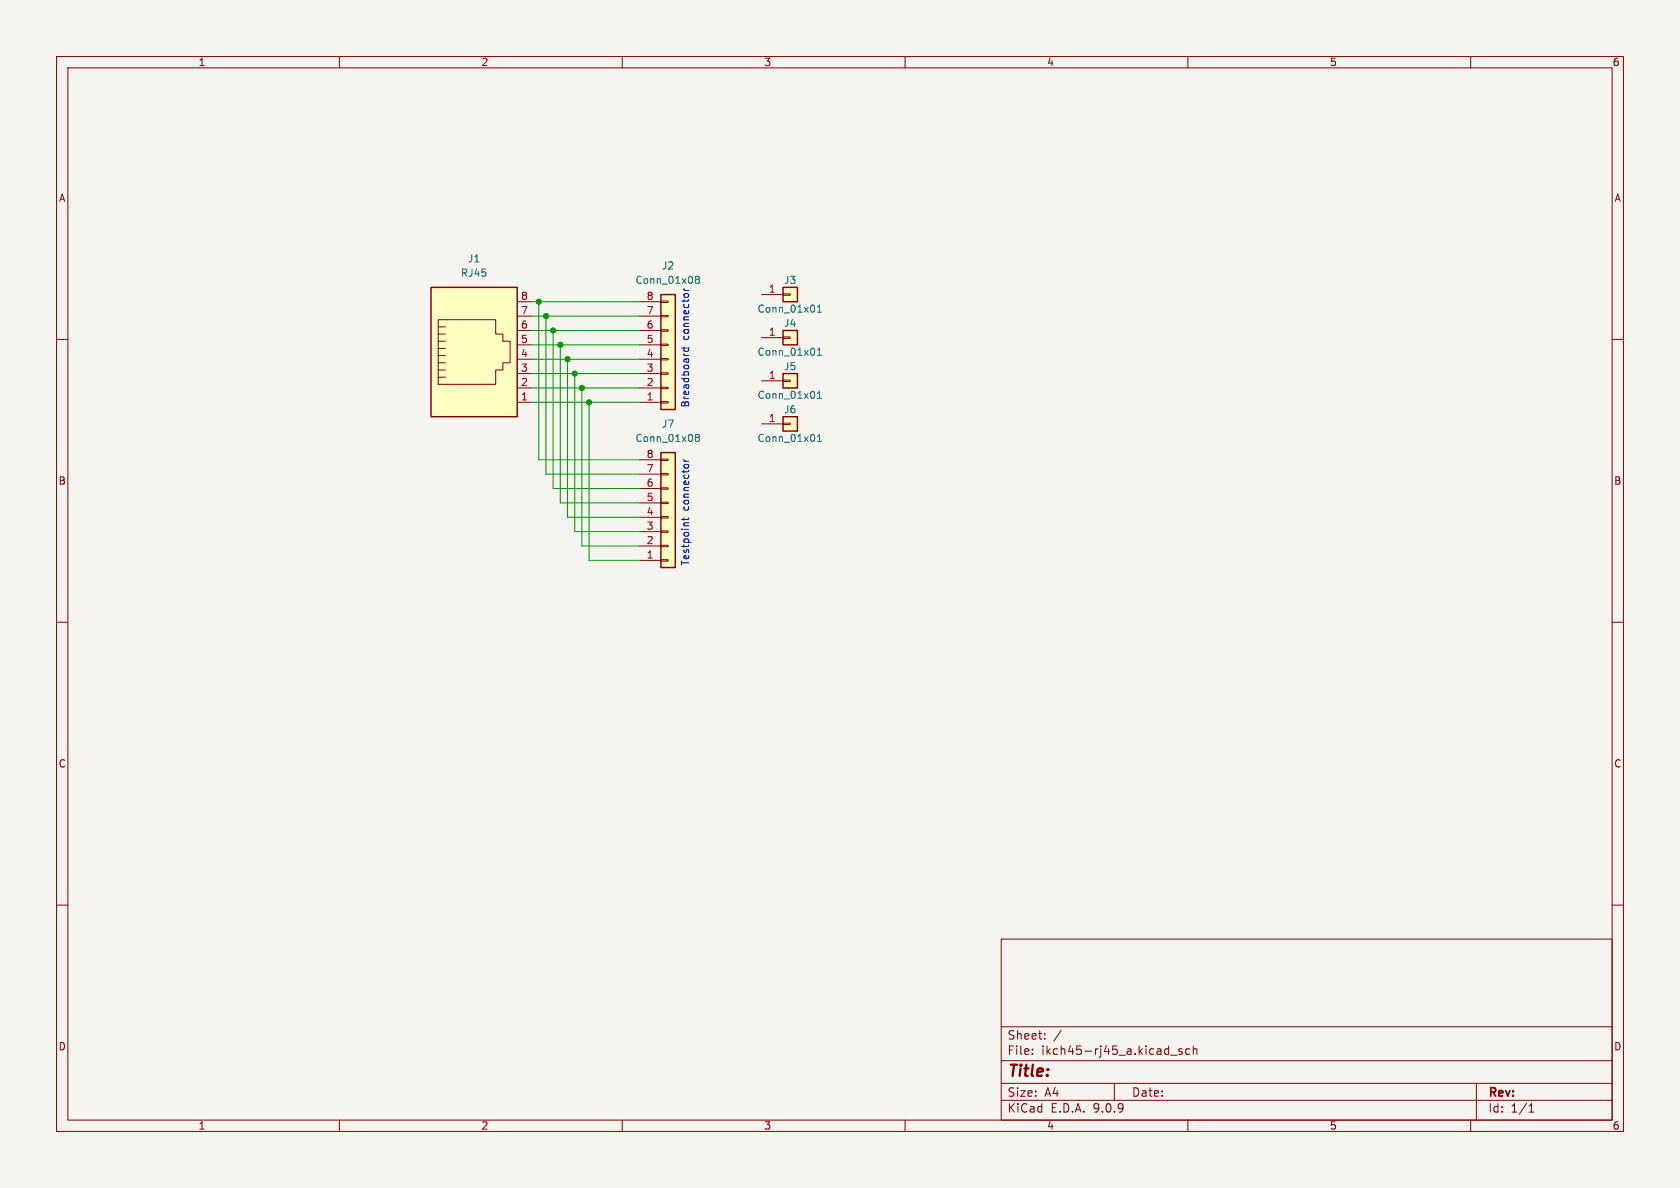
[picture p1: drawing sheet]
<svg xmlns="http://www.w3.org/2000/svg" width="297mm" height="210mm" viewBox="0 0 297 210" stroke-linecap="round" stroke-linejoin="round" font-family="sans-serif">
<path d="M0 0h297v210h-297z" fill="#f5f4ef" stroke="#f5f4ef" stroke-width=".18"/>
<g fill="none" stroke="#840000" stroke-width=".18">
<path d="M10 10h277v190h-277zM12 12h273v186h-273zM60 10v2M110 10v2M160 10v2M210 10v2M260 10v2M10 60h2M285 60h2M10 110h2M285 110h2M10 160h2"/>
<path d="M177 166h108v32h-108zM285 160h2M60 198v2M110 198v2M160 198v2M177 194.5h108M177 191.5h108M177 187.5h108M177 181.5h108M182.5 186.3v.1M182.5 185.5v.1M184.7 183.6v.1"/>
<path d="M184.7 182.8v.1M187.6 182.1l-1.3 2M197 191.5v3M207 186.5h1.1M209 185.5l-.4-.1-.2 .2 .1 .2 .5 .2v.3h-.6M210 198v2M210.3 185.5l-.4-.1-.3 .3v.4l.1 .2h.6M211 185.5l.2-.1 .3 .1 .1 .9M211 184.9v1.5M260 198v2M261 191.5v6.5M270.3 196.6h.9"/>
<path d="M270.3 195.5l.4-.4v1.5"/>
</g>
<path d="M138.4 73.7h2.6v2.5h-2.6z" fill="#ffffc2"/>
<path d="M138.4 73.7h2.6v2.5h-2.6z" fill="none" stroke="#840000" stroke-width=".25"/>
<path d="M134.6 74.9h3.8M138.4 74.8h1.3v.3h-1.3z" fill="none" stroke="#840000" stroke-width=".18"/>
<path d="M144.5 78h.7M144.5 77.1l.4-.3v1.2" fill="none" stroke="#006464" stroke-width=".18"/>
<path d="M138.4 58.4h2.6v2.6h-2.6z" fill="#ffffc2"/>
<path d="M138.4 58.4h2.6v2.6h-2.6z" fill="none" stroke="#840000" stroke-width=".25"/>
<path d="M134.6 59.7h3.8M138.4 59.6h1.3v.2h-1.3z" fill="none" stroke="#840000" stroke-width=".18"/>
<path d="M144.5 62.8h.7M144.5 61.9l.4-.4v1.3" fill="none" stroke="#006464" stroke-width=".18"/>
<path d="M116.8 52.1h2.6v20.3h-2.6z" fill="#ffffc2"/>
<path d="M116.8 52.1h2.6v20.3h-2.6z" fill="none" stroke="#840000" stroke-width=".25"/>
<g fill="none" stroke="#840000" stroke-width=".18">
<path d="M113 58.4h3.8M113 55.9h3.8M113 53.3h3.8M116.8 58.3h1.3v.2h-1.3zM116.8 55.8h1.3v.2h-1.3zM116.8 53.2h1.3v.3h-1.3zM113 71.1h3.8M113 68.6h3.8M113 66h3.8M113 63.5h3.8M113 61h3.8M116.8 71h1.3v.2h-1.3z"/>
<path d="M116.8 68.5h1.3v.2h-1.3zM116.8 65.9h1.3v.3h-1.3zM116.8 63.4h1.3v.2h-1.3zM116.8 60.8h1.3v.3h-1.3z"/>
</g>
<path d="M123.2 49.4l-.3-.3 .3-.3h.2l.2 .3-.2 .3M123.2 49.4l-.3 .2 .1 .4 .2 .1 .3-.1 .1-.1v-.3l-.2-.2M123.2 49.4h.2" fill="none" stroke="#006464" stroke-width=".18"/>
<path d="M138.4 66h2.6v2.6h-2.6z" fill="#ffffc2"/>
<path d="M138.4 66h2.6v2.6h-2.6z" fill="none" stroke="#840000" stroke-width=".25"/>
<path d="M134.6 67.3h3.8M138.4 67.2h1.3v.2h-1.3z" fill="none" stroke="#840000" stroke-width=".18"/>
<path d="M144.5 70.4h.7M144.5 69.5l.4-.3v1.2" fill="none" stroke="#006464" stroke-width=".18"/>
<path d="M138.4 50.8h2.6v2.5h-2.6z" fill="#ffffc2"/>
<path d="M138.4 50.8h2.6v2.5h-2.6z" fill="none" stroke="#840000" stroke-width=".25"/>
<path d="M134.6 52.1h3.8M138.4 51.9h1.3v.3h-1.3z" fill="none" stroke="#840000" stroke-width=".18"/>
<path d="M144.5 55.2h.7M144.5 54.3l.4-.4v1.3" fill="none" stroke="#006464" stroke-width=".18"/>
<path d="M116.8 80h2.6v20.3h-2.6z" fill="#ffffc2"/>
<path d="M116.8 80h2.6v20.3h-2.6z" fill="none" stroke="#840000" stroke-width=".25"/>
<g fill="none" stroke="#840000" stroke-width=".18">
<path d="M113 99.1h3.8M113 96.5h3.8M113 94h3.8M113 91.4h3.8M113 88.9h3.8M113 86.4h3.8M113 83.8h3.8M113 81.3h3.8M116.8 98.9h1.3v.3h-1.3zM116.8 96.4h1.3v.2h-1.3zM116.8 93.9h1.3v.2h-1.3zM116.8 91.3h1.3v.3h-1.3z"/>
<path d="M116.8 88.8h1.3v.2h-1.3zM116.8 86.2h1.3v.3h-1.3zM116.8 83.7h1.3v.2h-1.3zM116.8 81.2h1.3v.2h-1.3z"/>
</g>
<path d="M123.2 77.3l-.3-.2 .3-.3h.2l.2 .2-.2 .3M123.2 77.3l-.3 .3 .1 .3 .2 .1h.3l.1-.2v-.2l-.2-.3M123.2 77.3h.2" fill="none" stroke="#006464" stroke-width=".18"/>
<path d="M76.2 50.8h15.2v22.9h-15.2z" fill="#ffffc2"/>
<g fill="none" stroke="#840000" stroke-width=".18">
<path d="M77.5 56.5h10.1v2.6h1.3v1.2h1.3v3.8h-1.3v1.3h-1.3v2.5h-10.1zM77.5 57.8h1.2M77.5 59.1h1.2M91.4 53.3h2.6M91.4 55.9h2.6M91.4 58.4h2.6M77.5 61.6h1.2M77.5 62.9h1.2M77.5 64.1h1.2M77.5 65.4h1.2M77.5 66.7h1.2M77.5 60.3h1.2"/>
<path d="M91.4 61h2.6M91.4 63.5h2.6M91.4 66h2.6M91.4 68.6h2.6M91.4 71.1h2.6"/>
</g>
<path d="M76.2 50.8h15.2v22.9h-15.2z" fill="none" stroke="#840000" stroke-width=".25"/>
<g fill="none" stroke="#009600" stroke-width=".18">
<path d="M94 58.4h19M94 53.3h19M94 55.9h19M95.2 53.3v28h17.8M96.5 55.9v27.9h16.5M97.8 58.4v28h15.2M94 66h19M94 63.5h19M94 61h19M94 71.1h19M94 68.6h19M99.1 61v27.9h13.9"/>
<path d="M100.3 63.5v27.9h12.7M101.6 66v28h11.4M102.9 68.6v27.9h10.1M104.1 71.1v28h8.9"/>
</g>
<path d="M120.9 51.4h.9M120.9 51.1l.3 .3M120.5 61.5h1.3M121 61.5l-.1 .4 .3 .2 .5-.1v-.5M120.9 81.2l.3 .3M120.9 91.5v.5M120.9 81.5h.9M121.8 91.5l-.2 .3h-1.1" fill="none" stroke="#0000c2" stroke-width=".18"/>
<g fill="#009600" stroke="#009600" stroke-width=".18">
<circle cx="97.8" cy="58.4" r=".46"/>
<circle cx="95.2" cy="53.3" r=".46"/>
<circle cx="96.5" cy="55.9" r=".46"/>
<circle cx="100.3" cy="63.5" r=".46"/>
<circle cx="102.9" cy="68.6" r=".46"/>
<circle cx="101.6" cy="66" r=".46"/>
<circle cx="104.1" cy="71.1" r=".46"/>
<circle cx="99.1" cy="61" r=".46"/>
</g>
<text font-size="2.8" fill="#840000" x="178" y="190.9">Title:</text>
<g font-size="2.1" fill="#840000">
<text x="178" y="184">Sheet:</text>
<text x="178" y="186.7">File:</text>
<text x="184.1" y="186.7">ikch45-rj45_a.kicad_sch</text>
<text x="178" y="196.9">KiCad</text>
<text x="178" y="194.1">Size:</text>
<text x="184.7" y="194.1">A4</text>
<text x="185.7" y="196.9">E.D.A.</text>
<text x="193.3" y="196.9">9.0.9</text>
<text x="200" y="194.1">Date:</text>
<text x="263" y="194.3">Rev:</text>
<text x="263" y="196.9">Id:</text>
<text x="267.1" y="196.9">1/1</text>
</g>
<g font-size="1.8" fill="#840000">
<text x="35" y="11.9">1</text>
<text x="85" y="11.9">2</text>
<text x="135" y="11.9">3</text>
<text x="185" y="11.9">4</text>
<text x="235" y="11.9">5</text>
<text x="285" y="11.9">6</text>
<text x="10.3" y="35.9">A</text>
<text x="285.3" y="35.9">A</text>
<text x="10.3" y="85.9">B</text>
<text x="285.3" y="85.9">B</text>
<text x="10.3" y="135.9">C</text>
<text x="285.3" y="135.9">C</text>
<text x="10.3" y="185.9">D</text>
<text x="285.3" y="185.9">D</text>
<text x="35" y="199.9">1</text>
<text x="85" y="199.9">2</text>
<text x="135" y="199.9">3</text>
<text x="185" y="199.9">4</text>
<text x="235" y="199.9">5</text>
<text x="285" y="199.9">6</text>
</g>
<g font-size="1.8" fill="#006464">
<text x="82.6" y="46.6">J1</text>
<text x="116.9" y="47.9">J2</text>
<text x="81.4" y="49.1">RJ45</text>
<text x="138.5" y="50.4">J3</text>
<text x="133.8" y="55.5">Conn_01x01</text>
<text x="138.5" y="58">J4</text>
<text x="133.8" y="63.1">Conn_01x01</text>
<text x="138.5" y="65.6">J5</text>
<text x="133.8" y="70.7">Conn_01x01</text>
<text x="116.9" y="75.8">J7</text>
<text x="138.5" y="73.3">J6</text>
<text x="112.2" y="78.3">Conn_01x08</text>
<text x="133.8" y="78.3">Conn_01x01</text>
</g>
<g font-size="1.8" fill="#a90000">
<text x="92" y="53.1">8</text>
<text x="114.2" y="53.1">8</text>
<text x="135.8" y="51.8">1</text>
<text x="92" y="55.6">7</text>
<text x="92" y="58.2">6</text>
<text x="114.2" y="58.2">6</text>
<text x="114.2" y="55.6">7</text>
<text x="135.8" y="59.4">1</text>
<text x="92" y="60.7">5</text>
<text x="92" y="63.2">4</text>
<text x="92" y="65.8">3</text>
<text x="114.2" y="65.8">3</text>
<text x="114.2" y="63.2">4</text>
<text x="114.2" y="60.7">5</text>
<text x="92" y="68.3">2</text>
<text x="92" y="70.9">1</text>
<text x="114.2" y="70.9">1</text>
<text x="114.2" y="68.3">2</text>
<text x="135.8" y="67.1">1</text>
<text x="135.8" y="74.7">1</text>
<text x="114.2" y="83.6">7</text>
<text x="114.2" y="81">8</text>
<text x="114.2" y="88.6">5</text>
<text x="114.2" y="86.1">6</text>
<text x="114.2" y="93.7">3</text>
<text x="114.2" y="91.2">4</text>
<text x="114.2" y="98.8">1</text>
<text x="114.2" y="96.3">2</text>
</g>
<g font-size="1.8" fill="#0000c2">
<text x="112.2" y="50.4">Conn_01x08</text>
<text x="121.9" y="60.1" transform="rotate(-90 121.9 60.1)">connector</text>
<text x="121.9" y="72.1" transform="rotate(-90 121.9 72.1)">Breadboard</text>
<text x="121.9" y="90.3" transform="rotate(-90 121.9 90.3)">connector</text>
<text x="121.9" y="100.1" transform="rotate(-90 121.9 100.1)">Testpoint</text>
</g>
</svg>
